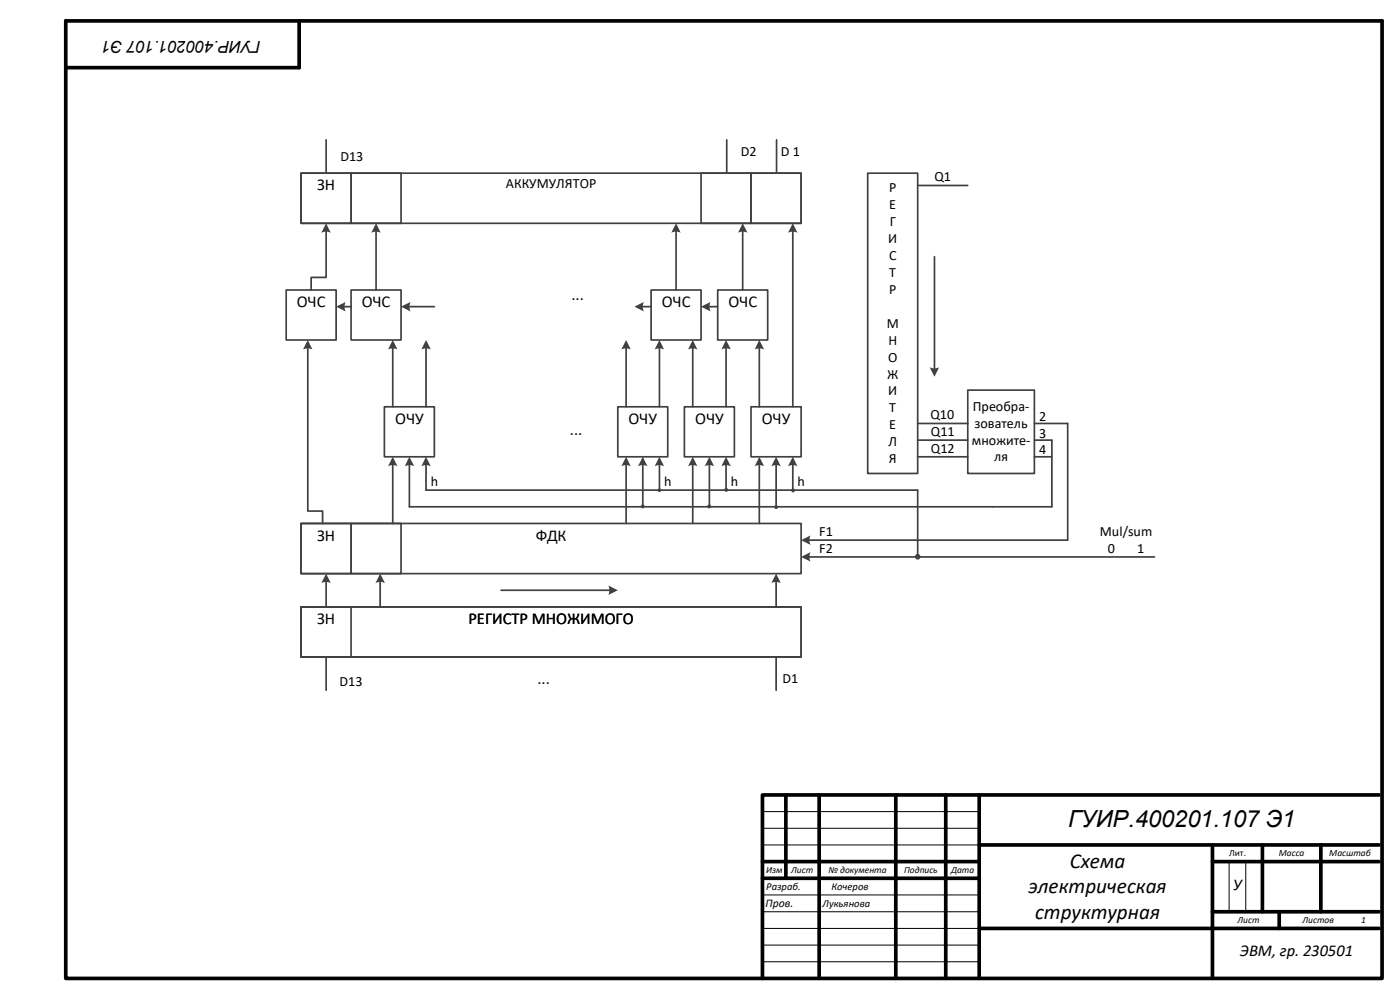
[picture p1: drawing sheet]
<svg xmlns="http://www.w3.org/2000/svg" width="420mm" height="297mm" viewBox="0 0 420 297" stroke-linecap="round" stroke-linejoin="round" font-family="sans-serif">
<g fill="none" stroke="#000" stroke-width="1.1">
<path d="M19.7 6.3h394.9v286.9h-394.9zM89.7 6.3v14h-70M235.8 238.3v24.9M245.7 238.3v54.9M268.7 238.3v54.9M283.7 238.3v54.9M293.8 238.3v54.9M413.7 238.3h-185v54.9M228.7 258.2h65.1M293.8 253.2h119.9M363.7 253.2v40M363.7 258.2h50"/>
<path d="M378.7 253.2v20.1M396.2 253.2v20.1M228.7 263.2h65.1M293.9 278.3h119.8M363.7 273.3h50M383.8 273.3v5"/>
</g>
<path d="M228.7 243.2h65.1M228.7 248.2h65.1M228.7 253.2h65.1M368.7 258.2v15.1M373.7 258.2v15.1M228.7 268.2h65.1M228.7 273.3h65.1M228.7 278.3h65.2M228.7 283.3h65.1M228.7 288.2h65.1" fill="none" stroke="#000" stroke-width=".3"/>
<path d="M90.3 51.9h150v15h-150zM105.3 86.9h15v15h-15zM227.8 104.1v17.8M115.3 121.9h15v15h-15zM90.3 156.9h150v15h-150zM90.3 181.9h150v15h-150z" fill="none" stroke="#404040" stroke-width=".51"/>
<path d="M227.8 101.9l1.4 2.8-1.4-.3-1.4 .3z" fill-rule="evenodd" fill="#404040"/>
<path d="M217.8 104.1v17.8" fill="none" stroke="#404040" stroke-width=".51"/>
<path d="M217.8 101.9l1.4 2.8-1.4-.3-1.4 .3z" fill-rule="evenodd" fill="#404040"/>
<path d="M207.8 104.1v17.8" fill="none" stroke="#404040" stroke-width=".51"/>
<path d="M207.8 101.9l1.4 2.8-1.4-.3-1.4 .3z" fill-rule="evenodd" fill="#404040"/>
<path d="M197.8 104.1v17.8" fill="none" stroke="#404040" stroke-width=".51"/>
<path d="M197.8 101.9l1.4 2.8-1.4-.3-1.4 .3z" fill-rule="evenodd" fill="#404040"/>
<path d="M237.8 69v52.9" fill="none" stroke="#404040" stroke-width=".51"/>
<path d="M237.8 66.9l1.4 2.9-1.4-.4-1.4 .4z" fill-rule="evenodd" fill="#404040"/>
<path d="M222.8 69v17.9" fill="none" stroke="#404040" stroke-width=".51"/>
<path d="M222.8 66.9l1.4 2.9-1.4-.4-1.4 .4z" fill-rule="evenodd" fill="#404040"/>
<path d="M202.8 69v17.9" fill="none" stroke="#404040" stroke-width=".51"/>
<path d="M202.8 66.9l1.4 2.9-1.4-.4-1.4 .4z" fill-rule="evenodd" fill="#404040"/>
<path d="M117.8 104.1v17.8" fill="none" stroke="#404040" stroke-width=".51"/>
<path d="M117.8 101.9l1.5 2.8-1.5-.3-1.4 .3z" fill-rule="evenodd" fill="#404040"/>
<path d="M112.8 69v17.9" fill="none" stroke="#404040" stroke-width=".51"/>
<path d="M112.8 66.9l1.4 2.9-1.4-.4-1.4 .4z" fill-rule="evenodd" fill="#404040"/>
<path d="M212.5 91.9h2.8" fill="none" stroke="#404040" stroke-width=".51"/>
<path d="M210.3 91.9l2.8-1.4-.3 1.4 .3 1.4z" fill-rule="evenodd" fill="#404040"/>
<path d="M192.4 91.9h2.9" fill="none" stroke="#404040" stroke-width=".51"/>
<path d="M190.3 91.9l2.9-1.4-.4 1.4 .4 1.4z" fill-rule="evenodd" fill="#404040"/>
<path d="M122.5 91.9h7.8" fill="none" stroke="#404040" stroke-width=".51"/>
<path d="M120.3 91.9l2.8-1.4-.3 1.4 .3 1.4z" fill-rule="evenodd" fill="#404040"/>
<path d="M117.8 139.1v17.8" fill="none" stroke="#404040" stroke-width=".51"/>
<path d="M117.8 136.9l1.5 2.8-1.5-.3-1.4 .3z" fill-rule="evenodd" fill="#404040"/>
<path d="M187.8 139.1v17.8" fill="none" stroke="#404040" stroke-width=".51"/>
<path d="M187.8 136.9l1.4 2.8-1.4-.3-1.4 .3z" fill-rule="evenodd" fill="#404040"/>
<path d="M207.8 139.1v17.8" fill="none" stroke="#404040" stroke-width=".51"/>
<path d="M207.8 136.9l1.4 2.8-1.4-.3-1.4 .3z" fill-rule="evenodd" fill="#404040"/>
<path d="M227.8 139.1v17.8" fill="none" stroke="#404040" stroke-width=".51"/>
<path d="M227.8 136.9l1.4 2.8-1.4-.3-1.4 .3z" fill-rule="evenodd" fill="#404040"/>
<path d="M97.8 174v7.9" fill="none" stroke="#404040" stroke-width=".51"/>
<path d="M97.8 171.9l1.4 2.9-1.4-.4-1.4 .4z" fill-rule="evenodd" fill="#404040"/>
<path d="M114 174v7.9" fill="none" stroke="#404040" stroke-width=".51"/>
<path d="M114 171.9l1.5 2.9-1.4-.4-1.5 .4z" fill-rule="evenodd" fill="#404040"/>
<path d="M150.3 176.9h32.9" fill="none" stroke="#404040" stroke-width=".51"/>
<path d="M182.5 175.5l2.8 1.4-2.8 1.4 .3-1.4z" fill-rule="evenodd" fill="#404040"/>
<path d="M90.3 51.9h15v15h-15zM210.3 51.9h15v15h-15zM225.3 51.9h15v15h-15zM127.8 104.1v17.8M90.3 156.9h15v15h-15zM90.3 181.9h15v15h-15z" fill="none" stroke="#404040" stroke-width=".51"/>
<path d="M127.8 101.9l1.4 2.8-1.4-.3-1.4 .3z" fill-rule="evenodd" fill="#404040"/>
<path d="M187.8 104.1v17.8" fill="none" stroke="#404040" stroke-width=".51"/>
<path d="M187.8 101.9l1.4 2.8-1.4-.3-1.4 .3z" fill-rule="evenodd" fill="#404040"/>
<path d="M195.3 86.9h15v15h-15zM215.3 86.9h15v15h-15zM185.3 121.9h15v15h-15zM205.3 121.9h15v15h-15zM225.3 121.9h15v15h-15z" fill="none" stroke="#404040" stroke-width=".51"/>
<g fill="#fff">
<path d="M168.3 85.9h10v5h-10z"/>
<path d="M167.8 126.4h10v5h-10z"/>
</g>
<path d="M232.8 174v7.9" fill="none" stroke="#404040" stroke-width=".51"/>
<path d="M232.8 171.9l1.4 2.9-1.4-.4-1.4 .4z" fill-rule="evenodd" fill="#404040"/>
<path d="M97.8 196.9v10M232.8 196.9v10" fill="none" stroke="#404040" stroke-width=".51"/>
<path d="M115.8 200.9h94.5v5h-94.5z" fill="#fff"/>
<path d="M122.8 139.1v12.8" fill="none" stroke="#404040" stroke-width=".51"/>
<path d="M122.8 136.9l1.4 2.8-1.4-.3-1.4 .3z" fill-rule="evenodd" fill="#404040"/>
<path d="M127.8 139.1v7.8" fill="none" stroke="#404040" stroke-width=".51"/>
<path d="M127.8 136.9l1.4 2.8-1.4-.3-1.4 .3z" fill-rule="evenodd" fill="#404040"/>
<path d="M192.8 139.1v12.8" fill="none" stroke="#404040" stroke-width=".51"/>
<path d="M192.8 136.9l1.4 2.8-1.4-.3-1.4 .3z" fill-rule="evenodd" fill="#404040"/>
<path d="M197.8 139.1v7.8" fill="none" stroke="#404040" stroke-width=".51"/>
<path d="M197.8 136.9l1.4 2.8-1.4-.3-1.4 .3z" fill-rule="evenodd" fill="#404040"/>
<path d="M212.8 139.1v12.8" fill="none" stroke="#404040" stroke-width=".51"/>
<path d="M212.8 136.9l1.4 2.8-1.4-.3-1.4 .3z" fill-rule="evenodd" fill="#404040"/>
<path d="M217.8 139.1v7.8" fill="none" stroke="#404040" stroke-width=".51"/>
<path d="M217.8 136.9l1.4 2.8-1.4-.3-1.4 .3z" fill-rule="evenodd" fill="#404040"/>
<path d="M232.8 139.1v12.8" fill="none" stroke="#404040" stroke-width=".51"/>
<path d="M232.8 136.9l1.4 2.8-1.4-.3-1.4 .3z" fill-rule="evenodd" fill="#404040"/>
<path d="M237.8 139.1v7.8" fill="none" stroke="#404040" stroke-width=".51"/>
<path d="M237.8 136.9l1.4 2.8-1.4-.3-1.4 .3z" fill-rule="evenodd" fill="#404040"/>
<path d="M122.8 151.9h175M127.8 146.9h147.5M242.4 166.9h103.9" fill="none" stroke="#404040" stroke-width=".51"/>
<path d="M240.3 166.9l2.9-1.4-.4 1.4 .4 1.4z" fill-rule="evenodd" fill="#404040"/>
<path d="M242.4 161.9h77.9" fill="none" stroke="#404040" stroke-width=".51"/>
<path d="M240.3 161.9l2.9-1.4-.4 1.4 .4 1.4z" fill-rule="evenodd" fill="#404040"/>
<path d="M260.3 51.9h15v90h-15zM280.3 76.9v33.8" fill="none" stroke="#404040" stroke-width=".51"/>
<path d="M278.9 110.1l1.4 .3 1.4-.3-1.4 2.8z" fill-rule="evenodd" fill="#404040"/>
<g fill="none" stroke="#404040" stroke-width=".51">
<path d="M97.8 41.9v10M105.3 51.9h15v15h-15zM233 41.9v10M275.3 55.6h15M290.3 116.9h20v25h-20zM275.3 131.9h15M275.3 136.9h15M310.3 131.9h5.3v20h-17.8M310.3 136.9h5.3M310.3 126.9h10v35M105.3 156.9h15v15h-15zM275.3 146.9v20"/>
<path d="M90.3 181.9h150v15h-150z"/>
<circle cx="275.3" cy="166.9" r=".58"/>
</g>
<g fill="#3f3f3f">
<circle cx="197.8" cy="146.9" r=".57"/>
<circle cx="192.8" cy="151.8" r=".57"/>
<circle cx="217.9" cy="146.8" r=".58"/>
<circle cx="212.7" cy="151.8" r=".57"/>
<circle cx="237.9" cy="147" r=".59"/>
<circle cx="232.8" cy="152" r=".58"/>
</g>
<path d="M85.9 86.9h14.9v15h-14.9zM103 91.9h2.3M275.3 126.9h15" fill="none" stroke="#404040" stroke-width=".51"/>
<path d="M100.8 91.9l2.9-1.4-.3 1.4 .3 1.4z" fill-rule="evenodd" fill="#404040"/>
<path d="M92.3 104.1v49.1h4.5v3.7" fill="none" stroke="#404040" stroke-width=".51"/>
<path d="M92.3 101.9l1.4 2.8-1.4-.3-1.4 .3z" fill-rule="evenodd" fill="#404040"/>
<path d="M97.8 69v14.1h-4.5v3.8" fill="none" stroke="#404040" stroke-width=".51"/>
<path d="M97.8 66.9l1.4 2.9-1.4-.4-1.4 .4z" fill-rule="evenodd" fill="#404040"/>
<path d="M218 41.9v10" fill="none" stroke="#404040" stroke-width=".51"/>
<text font-size="7.1" x="320.4" y="247.7">ГУИР.400201.107 Э1</text>
<g font-size="6.3">
<text x="320.9" y="260.1">Схема</text>
<text x="308.5" y="267.7">электрическая</text>
<text x="310.5" y="275.3">структурная</text>
</g>
<g font-size="5">
<text x="78.3" y="12.2" transform="rotate(-180 78.3 12.2)">ГУИР.400201.107 Э1</text>
<text x="95.1" y="57.1">ЗН</text>
<text x="171.4" y="89.9">...</text>
<text x="89" y="92.1">ОЧС</text>
<text x="108.5" y="92.1">ОЧС</text>
<text x="198.5" y="92.1">ОЧС</text>
<text x="218.5" y="92.1">ОЧС</text>
<text x="118.5" y="127.1">ОЧУ</text>
<text x="171" y="130.4">...</text>
<text x="188.5" y="127.1">ОЧУ</text>
<text x="208.5" y="127.1">ОЧУ</text>
<text x="228.5" y="127.1">ОЧУ</text>
<text x="95.1" y="162.1">ЗН</text>
<text x="160.7" y="162.1">ФДК</text>
<text x="95.1" y="187.1">ЗН</text>
<text x="140.5" y="187.1">РЕГИСТР МНОЖИМОГО</text>
<text x="161.2" y="204.9">...</text>
<text x="370" y="266.7">У</text>
<text x="372" y="286.5">ЭВМ, гр. 230501</text>
</g>
<g font-size="4.2">
<text x="222.2" y="46.9">D2</text>
<text x="234.3" y="46.9">D 1</text>
<text x="102.1" y="48.2">D13</text>
<text x="151.8" y="56.4">АККУМУЛЯТОР</text>
<text x="266.7" y="57.6">Р</text>
<text x="280.3" y="54.4">Q1</text>
<text x="266.8" y="62.7">Е</text>
<text x="266.9" y="67.7">Г</text>
<text x="266.5" y="72.8">И</text>
<text x="266.7" y="77.9">С</text>
<text x="266.8" y="83">Т</text>
<text x="266.7" y="88.1">Р</text>
<text x="266" y="98.2">М</text>
<text x="266.5" y="103.3">Н</text>
<text x="266.1" y="113.5">Ж</text>
<text x="266.4" y="108.4">О</text>
<text x="266.5" y="118.5">И</text>
<text x="266.8" y="123.6">Т</text>
<text x="279.1" y="125.7">Q10</text>
<text x="291.8" y="123.1">Преобра-</text>
<text x="266.8" y="128.7">Е</text>
<text x="279.3" y="130.7">Q11</text>
<text x="292.4" y="128.1">зователь</text>
<text x="311.7" y="126.2">2</text>
<text x="311.7" y="131.2">3</text>
<text x="266.5" y="133.8">Л</text>
<text x="279.3" y="135.7">Q12</text>
<text x="291.5" y="133.2">множите-</text>
<text x="311.7" y="136.2">4</text>
<text x="266.7" y="138.9">Я</text>
<text x="298.2" y="138.3">ля</text>
<text x="129.2" y="145.7">h</text>
<text x="199.2" y="145.7">h</text>
<text x="219.2" y="145.7">h</text>
<text x="239.2" y="145.7">h</text>
<text x="245.8" y="160.7">F1</text>
<text x="330" y="160.7">Mul/sum</text>
<text x="245.8" y="165.7">F2</text>
<text x="332.3" y="165.7">0</text>
<text x="341.2" y="165.7">1</text>
<text x="101.9" y="205.7">D13</text>
<text x="234.7" y="204.7">D1</text>
</g>
<text font-size="3.5" x="229.7" y="271.8">Пров.</text>
<g font-size="3.2">
<text x="229.9" y="266.7">Разраб.</text>
<text x="249.4" y="266.9">Кочеров</text>
<text x="246.8" y="271.7">Лукьянова</text>
</g>
<g font-size="2.8">
<text x="368.7" y="256.6">Лит.</text>
<text x="383.7" y="256.6">Масса</text>
<text x="398.8" y="256.6">Масштаб</text>
<text x="229.9" y="261.6">Изм</text>
<text x="237.4" y="261.6">Лист</text>
<text x="248.5" y="261.6">№ документа</text>
<text x="271.2" y="261.6">Подпись</text>
<text x="285.3" y="261.6">Дата</text>
<text x="371.2" y="276.6">Лист</text>
<text x="390.7" y="276.6">Листов</text>
<text x="408.4" y="276.6">1</text>
</g>
</svg>
